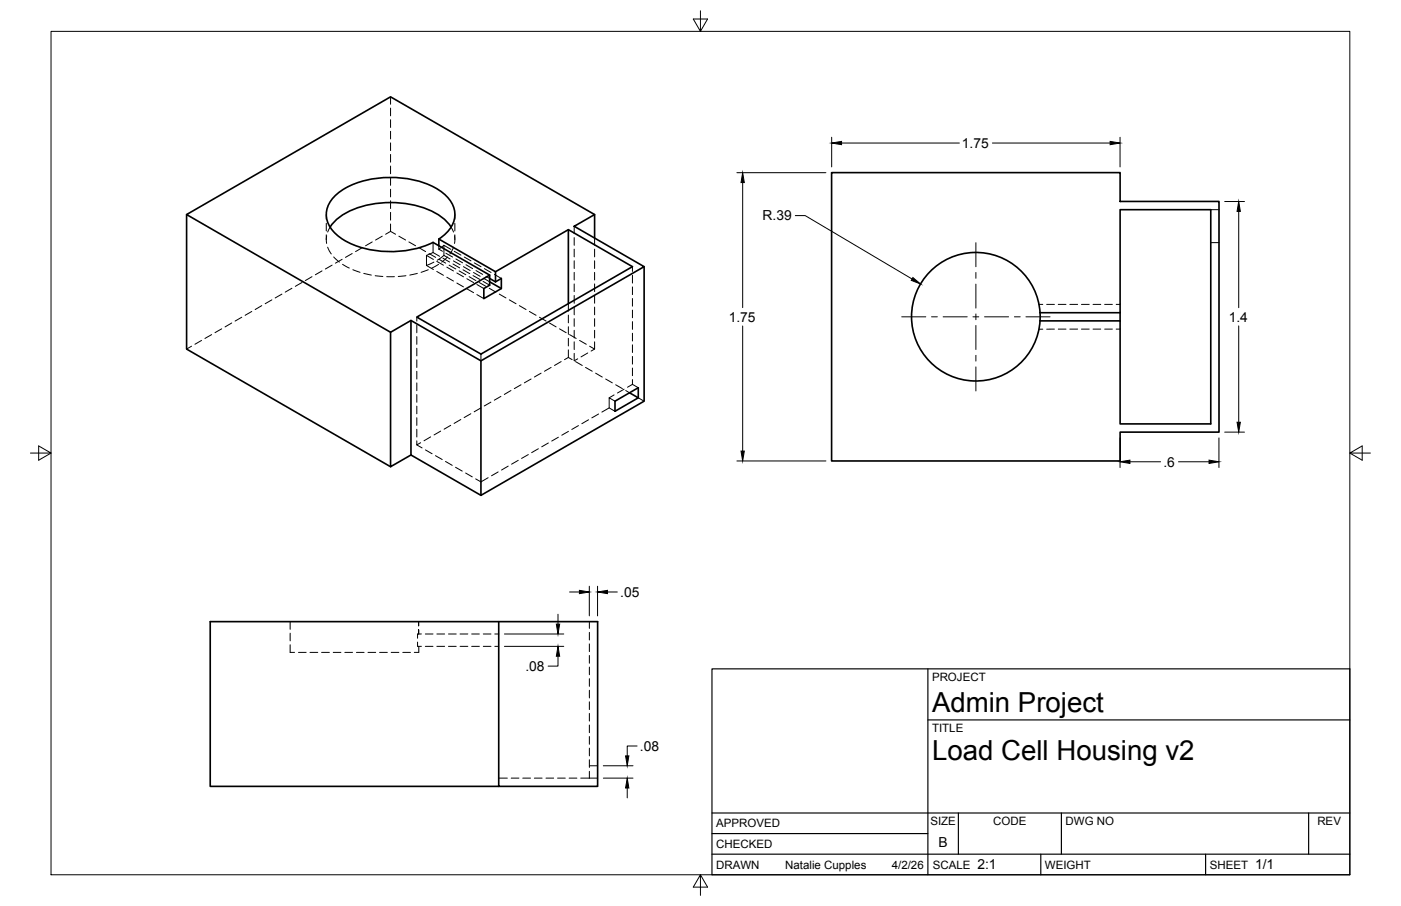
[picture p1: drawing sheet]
<svg xmlns="http://www.w3.org/2000/svg" width="432mm" height="279mm" viewBox="0 0 432 279" stroke-linecap="round" stroke-linejoin="round" font-family="sans-serif">
<!-- layer: Hidden -->
<g fill="none" stroke="#000" stroke-width=".31">
<path d="M120.4 29.9v2.3M120.4 33.3v2.4M120.4 36.9v2.4M120.4 40.5v2.4M120.4 44.1v2.3M120.4 47.6v2.4M120.4 51.2v2.4M120.4 54.8v2.4M120.4 58.4v2.3M100.6 66.2v1.4M100.6 68.9v2.3M100.6 72.4v1.5"/>
<path d="M100.7 72.7v2.4M101 76.2l1.1 2.1M101.7 70l-.7 1.6M102.8 79.2l1.8 1.6M105.5 80l-2.1 1.2M108.5 78.2l-2 1.2M111.6 76.4l-2 1.2M114.7 74.6l-2 1.2M117.8 72.8l-2 1.2M120.4 71.4l-1.5 .8M120.4 61.9v2.4M120.4 65.5v2.4"/>
<path d="M120.4 69.1v2.3M120.4 71.4l1.5 .8M122.9 72.8l2.1 1.2M126 74.6l2.1 1.2M129.1 76.4l2.1 1.2M131.4 78.8v3.1l2.3-1.1M131.4 78.8l2.2 1.2M132.2 78.2l2.1 1.2M133.5 77.9l-2.1 .9M133.5 77.9l2 1.1M133.5 74.8v3.1M135.3 76.8l1.1 .7"/>
<path d="M135.3 75.8v1M135.3 80l2.1 1.2M136.5 79.6l2.1 1.2M136.8 75.6l-1.5 1.2M136.8 78.8l-2 1.4M136.8 75.6l2.2 1.3M136.8 78.8l1.9 1.1M136.8 75.6v3.2M137.4 78.1l2.1 1.2M137.9 79.2l-1.8 1.6M139 70l.8 1.6M139.8 76.2l-1.1 2.1"/>
<path d="M140 77.5l2.1 1.2M140.1 72.7v2.4M140.2 66.2v1.4M140.2 68.9v2.3M140.2 72.4v1.5M140.5 79.9l2.1 1.1M143.1 79.3l2.1 1.2M177 69.8v2.3M177 73.3v2.3M177 76.8v2.4M183.3 73.4v2.2M183.3 76.8v2.4"/>
<path d="M373.2 74.8h2.5M373.2 64.7h2.5M71.4 99.6l-2 1.2M74.5 97.8l-2 1.2M77.6 96.1l-2.1 1.1M80.7 94.3l-2.1 1.2M83.8 92.5l-2.1 1.2M86.9 90.7l-2.1 1.2M90 88.9l-2.1 1.2M93.1 87.1l-2.1 1.2M96.2 85.3l-2.1 1.2M99.3 83.5l-2.1 1.2"/>
<path d="M102.4 81.8l-2.1 1.2M105.6 81.5l2.1 1.2M108.8 83.2l2.2 .8M112.1 84.3l2.3 .5M115.6 85l2.4 .3M119.2 85.3h2.4M125.1 85l-2.4 .3M128.5 97.8v1.2M128.6 84.3l-2.3 .5M131.4 81.9l2.2 1.2M132 83.2l-2.2 .8M134.6 80.6l2.1 1.2"/>
<path d="M134.6 83.7l2.1 1.2M135.2 81.5l-2.1 1.2M137.7 85.5l2.1 1.2M137.7 82.4l2.1 1.2M138.4 81.8l2.1 1.2M139.6 81.4l2.1 1.2M139.7 80.5l2.1 1.1M140.8 84.2l2.1 1.2M140.8 87.3l2.1 1.2M141.5 83.5l2.1 1.2M142.7 83.2l2.1 1.2M142.8 82.2l2.1 1.2"/>
<path d="M143.6 81.6l2.1 1.2M143.9 86l2.1 1.1M143.9 89.1l2.1 1.2M144.6 85.3l2.1 1.2M145.8 85l2.1 1.2M145.9 84l2.1 1.2M146.2 81.1l2.1 1.2M146.7 83.4l2.1 1.2M147 87.7l2.1 1.3M147 90.8l2.1 1.3M147.7 87.1l2.1 1.2M148.9 86.8l2 1.1"/>
<path d="M149 85.8l1.9 1.1M149.3 82.8l2 1.2M149.8 85.2l1.1 .7M150.8 88.9l2 1.2M152.4 84.6l2.1 1.3M153.9 90.7l2 1.2M157 92.5l2 1.2M160.1 94.3l2 1.2M163.2 96.1l2 1.1M166.3 97.8l2 1.2M169.4 99.6l2 1.2M175.2 93.6v2.4"/>
<path d="M175.2 97.2v2.4M177 80.4v2.4M177 84v2.4M177 87.6v2.3M177 91.1v2.4M177 94.7v2.4M177 98.3v2.3M183.3 80.4v2.4M183.3 84v2.4M183.3 87.6v2.3M183.3 91.1v2.4M183.3 94.7v2.4"/>
<path d="M183.3 98.3v2.3M194.9 82.2v1.5M194.9 84.9v2.4M194.9 88.5v2.4M194.9 92.1v2.3M194.9 95.6v2.4M194.9 99.2v2.4M320.2 93.9h1.2M322.6 93.9h2.4M326.2 93.9h2.3M329.7 93.9h2.4M333.3 93.9h2.4"/>
<path d="M336.9 93.9h2.4M340.5 93.9h2.3M344 93.9h1.2M59 106.8l-1.5 .9M62.1 105l-2 1.2M65.2 103.2l-2 1.2M68.3 101.4l-2 1.2M128.5 100.2v2.4M128.5 103.8v2.4M128.5 107.4v2.3M128.5 111v2.3M128.5 114.5v2.4"/>
<path d="M128.5 118.1v2.4M148.2 109.2v2.1M160.6 118.7l-2.1 1.1M163.7 116.9l-2.1 1.2M166.8 115.1l-2.1 1.2M169.9 113.3l-2.1 1.2M172.4 101.4l2.1 1.2M173 111.5l-2.1 1.2M175.2 107.9v2.3l-1.2 .7M175.2 100.8v2.3M175.2 104.3v2.4M175.2 110.2l1.1 .7"/>
<path d="M175.5 103.2l2.1 1.2M177 101.9v2.3M177 105.4v2.4M177 109v2.3l1.1-.6M177.4 111.5l2.1 1.2M178.6 105l2.1 1.2M180.5 113.3l2 1.2M181.1 108.9l-2 1.2M181.7 106.8l1.6 .9M183.3 105.4v2.3l-1.1 .6M183.3 101.9v2.3M183.6 115.1l2 1.2"/>
<path d="M186.7 116.9l2 1.2M189.8 118.7l2 1.1M194.9 118.5l-1.5 .9M194.9 118.5l1.8 1.1M194.9 102.8v2.4M194.9 106.3v2.4M194.9 109.9v2.4M194.9 113.5v2.4M194.9 117.1v1.4M320.2 101.5h1.2M325 101.5h-2.4M326.2 101.5h2.3"/>
<path d="M329.7 101.5h2.4M333.3 101.5h2.4M336.9 101.5h2.4M340.5 101.5h2.3M344 101.5h1.2M128.5 136v1.2l1.1-.7M128.5 121.7v2.4M128.5 125.2v2.4M128.5 128.8v2.4M128.5 132.4v2.4M128.5 137.2l1.6 .9M131.1 138.7l2.1 1.2"/>
<path d="M132.7 134.7l-2 1.2M135.8 132.9l-2 1.2M138.9 131.2l-2 1.2M142 129.4l-2 1.2M145.1 127.6l-2.1 1.2M148.2 125.8l-2.1 1.2M151.3 124l-2.1 1.2M154.4 122.2l-2.1 1.2M157.5 120.4l-2.1 1.2M165.9 138.4l-2 1.2M169 136.6l-2 1.2M172.1 134.8l-2 1.2"/>
<path d="M175.2 133l-2.1 1.2M178.3 131.3l-2.1 1.1M181.4 129.5l-2.1 1.2M184.5 127.7l-2.1 1.2M187.7 125.8l-2.2 1.3M189.3 121.8l-1.6 .9M189.5 123.7l-1.8-1v3.1l1.8 1M192.4 120l-2.1 1.2M192.8 120.4l1.2 .7M196.7 122.7l1.8 1M134.2 140.5l2.1 1.2M137.3 142.3l2.1 1.2"/>
<path d="M140.4 144.1l2.1 1.2M143.5 145.9l2.1 1.2M150.5 147.3l-2.3 1.3-1.6-.9M153.5 145.5l-2 1.2M156.6 143.7l-2 1.2M159.7 142l-2 1.2M162.8 140.2l-2 1.2M89.4 198.8v2.4h1.4M89.4 191.7v2.4M89.4 195.3v2.3M128.7 198v1.3h1.2M129 194.2v1.3v-1.3"/>
<path d="M129 191.7v1.3M129.1 199.3v1.9h-1.4M129.9 195.5h-1.2v1.3M131.1 195.5h2.4M131.1 199.3h2.4M134.6 195.5h2.4M134.6 199.3h2.4M138.2 195.5h2.4M138.2 199.3h2.4M141.8 195.5h2.4M141.8 199.3h2.4M145.4 195.5h2.3"/>
<path d="M145.4 199.3h2.3M148.9 195.5h2.4M148.9 199.3h2.4M152.5 195.5h1.2M152.5 199.3h1.2M181.7 191.7v2.1M181.7 195v2.4M181.7 198.6v2.4M92 201.2h2.4M95.5 201.2h2.4M99.1 201.2h2.4M102.7 201.2h2.4"/>
<path d="M106.3 201.2h2.3M109.9 201.2h2.3M113.4 201.2h2.4M117 201.2h2.4M120.6 201.2h2.3M124.1 201.2h2.4M181.7 202.1v2.4M181.7 205.7v2.4M181.7 209.3v2.4M181.7 212.9v2.3M181.7 216.4v2.4M153.7 240h2.7"/>
<path d="M157.6 240h2.3M161.1 240h2.4M164.7 240h2.4M168.3 240h2.3M171.9 240h2.3M175.4 240h2.4M179 240h5.2M181.7 236.2h2.5M181.7 220v2.4M181.7 223.6v2.4M181.7 227.1v2.4M181.7 230.7v2.4"/>
<path d="M181.7 234.3v2.4M181.7 237.9v2.1"/>
</g>
<!-- layer: Visible -->
<g fill="none" stroke="#000" stroke-width=".51">
<path d="M256.3 53.2h88.9v8.9h30.5v71.2h-30.5v8.9h-88.9zM57.5 66.2l62.9-36.3 62.9 36.3-6.3 3.6 21.5 12.4-50.3 29.1-21.5-12.5-6.3 3.7zM57.5 66.2v41.5l62.9 36.2M101.7 70a18.2 18.2 0 0 1 11.8-6.8 30.1 30.1 0 0 1 22.1 3.3 12.1 12.1 0 0 1 3.4 3.5M135.3 75.8v-2.1l17.4 10.1v3.1M135.3 73.7a8.6 8.6 0 0 0 4.5-9.8 13.8 13.8 0 0 0-8.8-7.4 31.6 31.6 0 0 0-24.6 1.6 9.3 9.3 0 0 0-5.7 9.6 12.4 12.4 0 0 0 8 7.7 31.9 31.9 0 0 0 24.8-.6l17.4 10v3.1l-1.8 1.1v3.1l5.4-3.1v-3.1l-1.8 1M175.2 70.8v22.8M183.3 66.2v7.2M126.7 98.8v41.5l21.5 12.5M150.9 85.9l1.8 1M150.9 86.9l3.6 2.1M152.7 83.8l22.5-13 19.7 11.4-46.7 27-19.7-11.4 22.4-13"/>
<path d="M198.5 82.2v41.5l-50.3 29.1v-41.5M320.5 99h24.7M320.5 96.4h24.7M345.2 96.4v-31.7h28v66h-28v-31.7M345.2 96.4v2.6M120.4 102.5v41.4l6.3-3.6M194 121.1l2.7 1.6-7.2 4.1v-3.1l7.2-4.1v3.1M153.7 191.7v50.8h30.5v-50.8h-119.4v50.8h88.9"/>
<circle cx="300.8" cy="97.7" r="19.8"/>
</g>
<!-- layer: Border -->
<path d="M15.7 9.7h400.3v260.1h-400.3zM215.9 3.3v6.4l-2.2-3.8h4.4l-2.2 3.8M9.4 139.7h6.3l-3.8-2.2v4.4l3.8-2.2M416 139.7l3.8 2.2v-4.4l-3.8 2.2h6.4M215.9 269.8l2.2 3.8h-4.4l2.2-3.8v6.3" fill="none" stroke="#000" stroke-width=".31"/>
<!-- layer: Titleblock -->
<path d="M219.4 206.3h196.6v63.5h-196.6zM286 206.3v63.5M286 222h130M219.4 257.1h66.6M219.4 250.7h196.6M295.4 250.7v12.7M327.1 250.7v12.7M403.3 250.7v12.7M219.4 263.4h196.6M320.8 263.4v6.4M371.6 263.4v6.4" fill="none" stroke="#000" stroke-width=".36"/>
<!-- layer: Smart Centers -->
<g fill="none" stroke="#000" stroke-width=".31">
<path d="M300.8 74.8v7.5M277.9 97.7h7.4M287.1 97.7h1.8M290.7 97.7h7.4M299.9 97.7h1.8M300.8 84v1.8M300.8 87.6v7.4M300.8 96.8v1.8M303.4 97.7h7.5M312.7 97.7h1.7M316.2 97.7h7.4M300.8 100.4v7.4"/>
<path d="M300.8 109.6v1.8M300.8 113.2v7.4"/>
</g>
<!-- layer: FD_Dimensions -->
<g fill="none" stroke="#000" stroke-width=".31">
<path d="M227.1 53.3h27.5M228.9 56.3v38.6M256.3 42.3v9.2M259.4 44.1h36.3M305.9 44.1h36.3M345.2 42.3v9.2M245.1 66.5h3.1l32.9 19.5M377.5 62.1h6.1M381.8 65.2v29.7M228.9 100.5v38.6M381.8 100.5v29.7M345.2 135v9.2"/>
<path d="M375.7 135v9.2M377.5 133.3h6.1M227.1 142.2h27.5M348.3 142.4h9.4M363.2 142.4h9.4M155.5 195.5h18.3M155.5 199.3h18.3M172 189.4v3.1M175.5 182.6h3.1M181.6 180.8v9.1M184.2 180.8v9.1M187.2 182.6h3.1"/>
<path d="M172 202.4v3h-3.1M185.9 240h9.2M185.9 236.2h9.2M196.4 230.1h-3.1v3M193.3 243v3.1"/>
</g>
<g fill="#000" stroke="#000" stroke-width=".31">
<path d="M228.9 53.3l.5 3h-1zM256.3 44.1l3.1-.5v1zM342.2 43.6l3 .5-3 .5zM381.8 62.1l.5 3.1h-1zM281.4 85.6l2.3 2-2.8-1.1zM228.4 139.1h1l-.5 3.1zM381.3 130.2h1l-.5 3.1zM345.2 142.4l3.1-.5v1zM372.6 141.9l3.1 .5-3.1 .5zM171.5 192.5h1l-.5 3zM178.6 182.1l3 .5-3 .5zM184.2 182.6l3-.5v1z"/>
<path d="M172 199.3l.5 3.1h-1zM192.8 233.1h1l-.5 3.1zM193.3 240l.5 3h-1z"/>
</g>
<g font-size="8.5">
<text x="287.3" y="219.5">Admin Project</text>
<text x="287.3" y="234.5">Load Cell Housing v2</text>
</g>
<g font-size="4.3">
<text x="296.5" y="45.6">1.75</text>
<text x="235" y="68">R.39</text>
<text x="224.6" y="99.2">1.75</text>
<text x="378.7" y="99.2">1.4</text>
<text x="358.6" y="143.9">.6</text>
<text x="191.2" y="184.1">.05</text>
<text x="161.9" y="206.9">.08</text>
<text x="197.3" y="231.6">.08</text>
<text x="289.3" y="261.2">B</text>
<text x="301.2" y="268.1">2:1</text>
<text x="386.8" y="268.1">1/1</text>
</g>
<g font-size="3.5">
<text x="287.3" y="210.1">PROJECT</text>
<text x="287.3" y="225.8">TITLE</text>
<text x="220.7" y="255.2">APPROVED</text>
<text x="286.7" y="254.5">SIZE</text>
<text x="306.1" y="254.5">CODE</text>
<text x="328.4" y="254.5">DWG NO</text>
<text x="406" y="254.5">REV</text>
<text x="220.7" y="261.5">CHECKED</text>
<text x="220.7" y="267.9">DRAWN</text>
<text x="242" y="267.9">Natalie Cupples</text>
<text x="274.8" y="267.9">4/2/26</text>
<text x="287.5" y="267.9">SCALE</text>
<text x="322.1" y="267.9">WEIGHT</text>
<text x="372.9" y="267.9">SHEET</text>
</g>
</svg>
